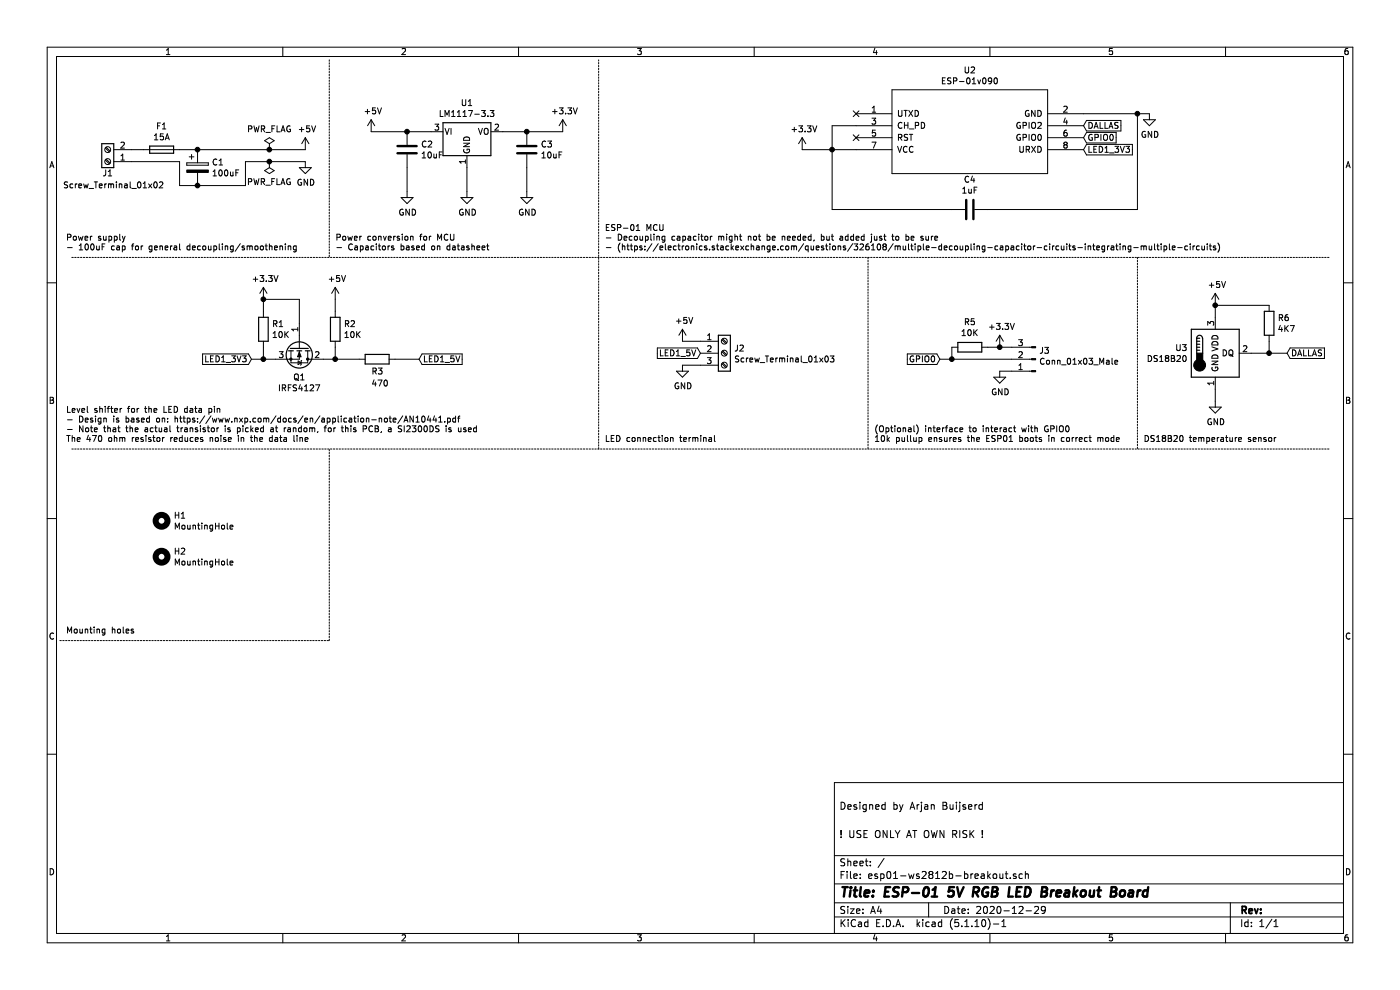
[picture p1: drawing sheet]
EESchema Schematic File Version 4
EELAYER 30 0
EELAYER END
$Descr A4 11693 8268
encoding utf-8
Sheet 1 1
Title "ESP-01 5V RGB LED Breakout Board"
Date "2020-12-29"
Rev ""
Comp ""
Comment1 "! USE ONLY AT OWN RISK !"
Comment2 ""
Comment3 "Designed by Arjan Buijserd"
Comment4 ""
$EndDescr
$Comp
L power:GND #PWR04
U 1 1
P 2550 1350
F 0 "#PWR04" H 2550 1100 50  0001 C CNN
F 1 "GND" H 2555 1177 50  0000 C CNN
F 2 "" H 2550 1350 50  0001 C CNN
F 3 "" H 2550 1350 50  0001 C CNN
	1    2550 1350
	1    0    0    -1  
$EndComp
Connection ~ 4400 1100
Wire Wire Line
	4400 1100 4700 1100
$Comp
L power:+3.3V #PWR011
U 1 1
P 4700 1100
F 0 "#PWR011" H 4700 950 50  0001 C CNN
F 1 "+3.3V" H 4715 1273 50  0000 C CNN
F 2 "" H 4700 1100 50  0001 C CNN
F 3 "" H 4700 1100 50  0001 C CNN
	1    4700 1100
	1    0    0    -1  
$EndComp
Connection ~ 3400 1100
Wire Wire Line
	3100 1100 3400 1100
Wire Wire Line
	4400 1400 4400 1600
Wire Wire Line
	3400 1400 3400 1600
$Comp
L power:GND #PWR010
U 1 1
P 4400 1600
F 0 "#PWR010" H 4400 1350 50  0001 C CNN
F 1 "GND" H 4405 1427 50  0000 C CNN
F 2 "" H 4400 1600 50  0001 C CNN
F 3 "" H 4400 1600 50  0001 C CNN
	1    4400 1600
	1    0    0    -1  
$EndComp
$Comp
L power:GND #PWR06
U 1 1
P 3400 1600
F 0 "#PWR06" H 3400 1350 50  0001 C CNN
F 1 "GND" H 3405 1427 50  0000 C CNN
F 2 "" H 3400 1600 50  0001 C CNN
F 3 "" H 3400 1600 50  0001 C CNN
	1    3400 1600
	1    0    0    -1  
$EndComp
Wire Wire Line
	3900 1400 3900 1600
$Comp
L power:GND #PWR08
U 1 1
P 3900 1600
F 0 "#PWR08" H 3900 1350 50  0001 C CNN
F 1 "GND" H 3905 1427 50  0000 C CNN
F 2 "" H 3900 1600 50  0001 C CNN
F 3 "" H 3900 1600 50  0001 C CNN
	1    3900 1600
	1    0    0    -1  
$EndComp
Wire Wire Line
	4200 1100 4400 1100
Wire Wire Line
	3400 1100 3600 1100
$Comp
L Device:C C3
U 1 1
P 4400 1250
F 0 "C3" H 4515 1296 50  0000 L CNN
F 1 "10uF" H 4515 1205 50  0000 L CNN
F 2 "Capacitor_SMD:C_0805_2012Metric_Pad1.18x1.45mm_HandSolder" H 4438 1100 50  0001 C CNN
F 3 "~" H 4400 1250 50  0001 C CNN
	1    4400 1250
	1    0    0    -1  
$EndComp
$Comp
L Device:C C2
U 1 1
P 3400 1250
F 0 "C2" H 3515 1296 50  0000 L CNN
F 1 "10uF" H 3515 1205 50  0000 L CNN
F 2 "Capacitor_SMD:C_0805_2012Metric_Pad1.18x1.45mm_HandSolder" H 3438 1100 50  0001 C CNN
F 3 "~" H 3400 1250 50  0001 C CNN
	1    3400 1250
	1    0    0    -1  
$EndComp
$Comp
L Regulator_Linear:LM1117-3.3 U1
U 1 1
P 3900 1100
F 0 "U1" H 3900 1342 50  0000 C CNN
F 1 "LM1117-3.3" H 3900 1251 50  0000 C CNN
F 2 "Package_TO_SOT_SMD:SOT-223" H 3900 1100 50  0001 C CNN
F 3 "http://www.ti.com/lit/ds/symlink/lm1117.pdf" H 3900 1100 50  0001 C CNN
	1    3900 1100
	1    0    0    -1  
$EndComp
$Comp
L power:+3.3V #PWR014
U 1 1
P 6700 1250
F 0 "#PWR014" H 6700 1100 50  0001 C CNN
F 1 "+3.3V" H 6715 1423 50  0000 C CNN
F 2 "" H 6700 1250 50  0001 C CNN
F 3 "" H 6700 1250 50  0001 C CNN
	1    6700 1250
	1    0    0    -1  
$EndComp
$Comp
L power:GND #PWR017
U 1 1
P 9600 950
F 0 "#PWR017" H 9600 700 50  0001 C CNN
F 1 "GND" H 9605 777 50  0000 C CNN
F 2 "" H 9600 950 50  0001 C CNN
F 3 "" H 9600 950 50  0001 C CNN
	1    9600 950 
	1    0    0    -1  
$EndComp
Wire Wire Line
	6700 1250 6950 1250
Wire Wire Line
	7150 1050 6950 1050
Wire Wire Line
	6950 1050 6950 1250
Connection ~ 6950 1250
Wire Wire Line
	6950 1250 7150 1250
NoConn ~ 7150 1150
Text GLabel 9050 1050 2    50   Input ~ 0
DALLAS
Text GLabel 9050 1250 2    50   Input ~ 0
LED1_3V3
Wire Wire Line
	9050 950  9500 950 
Text Notes 5050 2100 0    50   ~ 0
ESP-01 MCU\n- Decoupling capacitor might not be needed, but added just to be sure \n- (https://electronics.stackexchange.com/questions/326108/multiple-decoupling-capacitor-circuits-integrating-multiple-circuits)
$Comp
L power:+5V #PWR03
U 1 1
P 2550 1250
F 0 "#PWR03" H 2550 1100 50  0001 C CNN
F 1 "+5V" H 2565 1423 50  0000 C CNN
F 2 "" H 2550 1250 50  0001 C CNN
F 3 "" H 2550 1250 50  0001 C CNN
	1    2550 1250
	1    0    0    -1  
$EndComp
$Comp
L power:+5V #PWR05
U 1 1
P 3100 1100
F 0 "#PWR05" H 3100 950 50  0001 C CNN
F 1 "+5V" H 3115 1273 50  0000 C CNN
F 2 "" H 3100 1100 50  0001 C CNN
F 3 "" H 3100 1100 50  0001 C CNN
	1    3100 1100
	1    0    0    -1  
$EndComp
$Comp
L power:+5V #PWR012
U 1 1
P 5700 2850
F 0 "#PWR012" H 5700 2700 50  0001 C CNN
F 1 "+5V" H 5715 3023 50  0000 C CNN
F 2 "" H 5700 2850 50  0001 C CNN
F 3 "" H 5700 2850 50  0001 C CNN
	1    5700 2850
	1    0    0    -1  
$EndComp
$Comp
L power:GND #PWR013
U 1 1
P 5700 3050
F 0 "#PWR013" H 5700 2800 50  0001 C CNN
F 1 "GND" H 5705 2877 50  0000 C CNN
F 2 "" H 5700 3050 50  0001 C CNN
F 3 "" H 5700 3050 50  0001 C CNN
	1    5700 3050
	1    0    0    -1  
$EndComp
Wire Notes Line
	600  3750 11100 3750
Text GLabel 5850 2950 0    50   Input ~ 0
LED1_5V
$Comp
L Connector:Screw_Terminal_01x02 J1
U 1 1
P 900 1350
F 0 "J1" H 900 1450 50  0000 C CNN
F 1 "Screw_Terminal_01x02" H 850 1550 50  0000 C CNN
F 2 "Custom Terminals:0102-blue-terminal" H 900 1350 50  0001 C CNN
F 3 "~" H 900 1350 50  0001 C CNN
	1    900  1350
	-1   0    0    1   
$EndComp
$Comp
L Sensor_Temperature:DS18B20 U3
U 1 1
P 10150 2950
F 0 "U3" H 9920 2996 50  0000 R CNN
F 1 "DS18B20" H 9920 2905 50  0000 R CNN
F 2 "Package_TO_SOT_THT:TO-92_Inline" H 9150 2700 50  0001 C CNN
F 3 "http://datasheets.maximintegrated.com/en/ds/DS18B20.pdf" H 10000 3200 50  0001 C CNN
	1    10150 2950
	1    0    0    -1  
$EndComp
$Comp
L power:GND #PWR019
U 1 1
P 10150 3350
F 0 "#PWR019" H 10150 3100 50  0001 C CNN
F 1 "GND" H 10155 3177 50  0000 C CNN
F 2 "" H 10150 3350 50  0001 C CNN
F 3 "" H 10150 3350 50  0001 C CNN
	1    10150 3350
	1    0    0    -1  
$EndComp
$Comp
L power:+5V #PWR018
U 1 1
P 10150 2550
F 0 "#PWR018" H 10150 2400 50  0001 C CNN
F 1 "+5V" H 10165 2723 50  0000 C CNN
F 2 "" H 10150 2550 50  0001 C CNN
F 3 "" H 10150 2550 50  0001 C CNN
	1    10150 2550
	1    0    0    -1  
$EndComp
Wire Wire Line
	10150 2550 10150 2650
Wire Wire Line
	10150 3250 10150 3350
$Comp
L Device:R R6
U 1 1
P 10600 2700
F 0 "R6" H 10670 2746 50  0000 L CNN
F 1 "4K7" H 10670 2655 50  0000 L CNN
F 2 "Resistor_SMD:R_0805_2012Metric_Pad1.20x1.40mm_HandSolder" V 10530 2700 50  0001 C CNN
F 3 "~" H 10600 2700 50  0001 C CNN
	1    10600 2700
	1    0    0    -1  
$EndComp
Text GLabel 10750 2950 2    50   Input ~ 0
DALLAS
Wire Wire Line
	10450 2950 10600 2950
Connection ~ 10600 2950
Wire Wire Line
	10600 2950 10750 2950
Wire Wire Line
	10600 2850 10600 2950
Wire Wire Line
	10600 2550 10150 2550
Connection ~ 10150 2550
Wire Wire Line
	5850 2850 5700 2850
$Comp
L power:PWR_FLAG #FLG01
U 1 1
P 2250 1250
F 0 "#FLG01" H 2250 1325 50  0001 C CNN
F 1 "PWR_FLAG" H 2250 1423 50  0000 C CNN
F 2 "" H 2250 1250 50  0001 C CNN
F 3 "~" H 2250 1250 50  0001 C CNN
	1    2250 1250
	1    0    0    -1  
$EndComp
$Comp
L power:PWR_FLAG #FLG02
U 1 1
P 2250 1350
F 0 "#FLG02" H 2250 1425 50  0001 C CNN
F 1 "PWR_FLAG" H 2250 1523 50  0000 C CNN
F 2 "" H 2250 1350 50  0001 C CNN
F 3 "~" H 2250 1350 50  0001 C CNN
	1    2250 1350
	-1   0    0    1   
$EndComp
Wire Wire Line
	2250 1250 2550 1250
Wire Wire Line
	2250 1350 2550 1350
Text Notes 550  3700 0    50   ~ 0
Level shifter for the LED data pin\n- Design is based on: https://www.nxp.com/docs/en/application-note/AN10441.pdf\n- Note that the actual transistor is picked at random, for this PCB, a SI2300DS is used\nThe 470 ohm resistor reduces noise in the data line
Wire Notes Line
	5000 3750 5000 500 
$Comp
L ESP_Library:ESP-01v090 U2
U 1 1
P 8100 1100
F 0 "U2" H 8100 1615 50  0000 C CNN
F 1 "ESP-01v090" H 8100 1524 50  0000 C CNN
F 2 "ESP8266:ESP-01" H 8100 1100 50  0001 C CNN
F 3 "http://l0l.org.uk/2014/12/esp8266-modules-hardware-guide-gotta-catch-em-all/" H 8100 1100 50  0001 C CNN
	1    8100 1100
	1    0    0    -1  
$EndComp
Text GLabel 9050 1150 2    50   Input ~ 0
GPIO0
Wire Notes Line
	7250 2150 7250 3750
Wire Notes Line
	9500 2150 9500 3750
Text Notes 5050 3700 0    50   ~ 0
LED connection terminal
Text Notes 9550 3700 0    50   ~ 0
DS18B20 temperature sensor
$Comp
L Mechanical:MountingHole H1
U 1 1
P 1350 4350
F 0 "H1" H 1450 4396 50  0000 L CNN
F 1 "MountingHole" H 1450 4305 50  0000 L CNN
F 2 "MountingHole:MountingHole_2.2mm_M2" H 1350 4350 50  0001 C CNN
F 3 "~" H 1350 4350 50  0001 C CNN
	1    1350 4350
	1    0    0    -1  
$EndComp
$Comp
L Mechanical:MountingHole H2
U 1 1
P 1350 4650
F 0 "H2" H 1450 4696 50  0000 L CNN
F 1 "MountingHole" H 1450 4605 50  0000 L CNN
F 2 "MountingHole:MountingHole_2.2mm_M2" H 1350 4650 50  0001 C CNN
F 3 "~" H 1350 4650 50  0001 C CNN
	1    1350 4650
	1    0    0    -1  
$EndComp
Wire Notes Line
	500  5350 2750 5350
Text Notes 550  5300 0    50   ~ 0
Mounting holes
$Comp
L Device:Fuse F1
U 1 1
P 1350 1250
F 0 "F1" V 1153 1250 50  0000 C CNN
F 1 "15A" V 1244 1250 50  0000 C CNN
F 2 "Custom Fuses:1808_SMD_Fuse_Holder" V 1280 1250 50  0001 C CNN
F 3 "~" H 1350 1250 50  0001 C CNN
	1    1350 1250
	0    1    1    0   
$EndComp
Wire Notes Line
	2750 5350 2750 3750
$Comp
L Device:C C4
U 1 1
P 8100 1750
F 0 "C4" V 7848 1750 50  0000 C CNN
F 1 "1uF" V 7939 1750 50  0000 C CNN
F 2 "Capacitor_SMD:C_0805_2012Metric_Pad1.18x1.45mm_HandSolder" H 8138 1600 50  0001 C CNN
F 3 "~" H 8100 1750 50  0001 C CNN
	1    8100 1750
	0    1    1    0   
$EndComp
Wire Wire Line
	6950 1250 6950 1750
Wire Wire Line
	6950 1750 7950 1750
Wire Wire Line
	8250 1750 9500 1750
Wire Wire Line
	9500 1750 9500 950 
Connection ~ 9500 950 
Wire Wire Line
	9500 950  9600 950 
$Comp
L Device:CP C1
U 1 1
P 1650 1400
F 0 "C1" H 1768 1446 50  0000 L CNN
F 1 "100uF" H 1768 1355 50  0000 L CNN
F 2 "Capacitor_THT:CP_Radial_D5.0mm_P2.00mm" H 1688 1250 50  0001 C CNN
F 3 "~" H 1650 1400 50  0001 C CNN
	1    1650 1400
	1    0    0    -1  
$EndComp
Wire Wire Line
	1100 1250 1200 1250
Wire Wire Line
	1100 1350 1500 1350
Wire Wire Line
	1500 1350 1500 1550
Wire Wire Line
	1500 1550 1650 1550
Wire Wire Line
	1650 1550 2050 1550
Wire Wire Line
	2050 1550 2050 1350
Wire Wire Line
	2050 1350 2250 1350
Connection ~ 1650 1550
Connection ~ 2250 1350
Wire Wire Line
	2250 1250 1650 1250
Connection ~ 2250 1250
Wire Wire Line
	1650 1250 1500 1250
Connection ~ 1650 1250
Wire Wire Line
	7950 3000 8450 3000
Connection ~ 7950 3000
Wire Wire Line
	7950 2900 7950 3000
Connection ~ 8350 2900
Wire Wire Line
	8350 2900 8250 2900
Wire Wire Line
	7850 3000 7950 3000
Text Notes 7300 3700 0    50   ~ 0
(Optional) interface to interact with GPIO0\n10k pullup ensures the ESP01 boots in correct mode
Text GLabel 7850 3000 0    50   Input ~ 0
GPIO0
Wire Wire Line
	8350 3100 8450 3100
Wire Wire Line
	8350 2900 8450 2900
$Comp
L power:+3.3V #PWR015
U 1 1
P 8350 2900
F 0 "#PWR015" H 8350 2750 50  0001 C CNN
F 1 "+3.3V" H 8365 3073 50  0000 C CNN
F 2 "" H 8350 2900 50  0001 C CNN
F 3 "" H 8350 2900 50  0001 C CNN
	1    8350 2900
	1    0    0    -1  
$EndComp
$Comp
L Device:R R5
U 1 1
P 8100 2900
F 0 "R5" V 8307 2900 50  0000 C CNN
F 1 "10K" V 8216 2900 50  0000 C CNN
F 2 "Resistor_SMD:R_0805_2012Metric_Pad1.20x1.40mm_HandSolder" V 8030 2900 50  0001 C CNN
F 3 "~" H 8100 2900 50  0001 C CNN
	1    8100 2900
	0    -1   -1   0   
$EndComp
$Comp
L power:GND #PWR016
U 1 1
P 8350 3100
F 0 "#PWR016" H 8350 2850 50  0001 C CNN
F 1 "GND" H 8355 2927 50  0000 C CNN
F 2 "" H 8350 3100 50  0001 C CNN
F 3 "" H 8350 3100 50  0001 C CNN
	1    8350 3100
	1    0    0    -1  
$EndComp
$Comp
L Connector:Conn_01x03_Male J3
U 1 1
P 8650 3000
F 0 "J3" H 8622 2932 50  0000 R CNN
F 1 "Conn_01x03_Male" H 8622 3023 50  0000 R CNN
F 2 "Connector_PinHeader_2.54mm:PinHeader_1x03_P2.54mm_Vertical" H 8650 3000 50  0001 C CNN
F 3 "~" H 8650 3000 50  0001 C CNN
	1    8650 3000
	-1   0    0    1   
$EndComp
NoConn ~ 7150 950 
Wire Wire Line
	3300 3000 3500 3000
Wire Wire Line
	2800 3000 3000 3000
$Comp
L Device:R R3
U 1 1
P 3150 3000
F 0 "R3" V 3250 2950 50  0000 L CNN
F 1 "470" V 3350 2950 50  0000 L CNN
F 2 "Resistor_SMD:R_0805_2012Metric_Pad1.20x1.40mm_HandSolder" V 3080 3000 50  0001 C CNN
F 3 "~" H 3150 3000 50  0001 C CNN
	1    3150 3000
	0    1    1    0   
$EndComp
Wire Notes Line
	2750 500  2750 2150
Wire Notes Line
	600  2150 11100 2150
Connection ~ 2800 3000
Wire Wire Line
	2800 2900 2800 3000
Wire Wire Line
	2700 3000 2800 3000
Wire Wire Line
	2800 2600 2800 2500
Connection ~ 2200 2500
Wire Wire Line
	2200 2600 2200 2500
Wire Wire Line
	2200 3000 2100 3000
Connection ~ 2200 3000
Wire Wire Line
	2200 2900 2200 3000
Wire Wire Line
	2300 3000 2200 3000
Wire Wire Line
	2500 2500 2500 2700
Wire Wire Line
	2200 2500 2500 2500
$Comp
L Device:R R2
U 1 1
P 2800 2750
F 0 "R2" H 2870 2796 50  0000 L CNN
F 1 "10K" H 2870 2705 50  0000 L CNN
F 2 "Resistor_SMD:R_0805_2012Metric_Pad1.20x1.40mm_HandSolder" V 2730 2750 50  0001 C CNN
F 3 "~" H 2800 2750 50  0001 C CNN
	1    2800 2750
	1    0    0    -1  
$EndComp
$Comp
L Device:R R1
U 1 1
P 2200 2750
F 0 "R1" H 2270 2796 50  0000 L CNN
F 1 "10K" H 2270 2705 50  0000 L CNN
F 2 "Resistor_SMD:R_0805_2012Metric_Pad1.20x1.40mm_HandSolder" V 2130 2750 50  0001 C CNN
F 3 "~" H 2200 2750 50  0001 C CNN
	1    2200 2750
	1    0    0    -1  
$EndComp
$Comp
L power:+5V #PWR02
U 1 1
P 2800 2500
F 0 "#PWR02" H 2800 2350 50  0001 C CNN
F 1 "+5V" H 2815 2673 50  0000 C CNN
F 2 "" H 2800 2500 50  0001 C CNN
F 3 "" H 2800 2500 50  0001 C CNN
	1    2800 2500
	1    0    0    -1  
$EndComp
Text GLabel 3500 3000 2    50   Input ~ 0
LED1_5V
Text GLabel 2100 3000 0    50   Input ~ 0
LED1_3V3
$Comp
L power:+3.3V #PWR01
U 1 1
P 2200 2500
F 0 "#PWR01" H 2200 2350 50  0001 C CNN
F 1 "+3.3V" H 2215 2673 50  0000 C CNN
F 2 "" H 2200 2500 50  0001 C CNN
F 3 "" H 2200 2500 50  0001 C CNN
	1    2200 2500
	1    0    0    -1  
$EndComp
$Comp
L esp01-ws2812b-breakout-rescue:IRFS4127-Transistor_FET Q1
U 1 1
P 2500 2900
F 0 "Q1" V 2749 2900 50  0000 C CNN
F 1 "IRFS4127" V 2840 2900 50  0000 C CNN
F 2 "Custom Mosfets:SOT-23_DS-REVERSED" H 2700 2825 50  0001 L CIN
F 3 "https://www.infineon.com/dgdl/irfs4127pbf.pdf?fileId=5546d462533600a401535636ee7b2192" H 2500 2900 50  0001 L CNN
	1    2500 2900
	0    1    1    0   
$EndComp
Text Notes 2800 2100 0    50   ~ 0
Power conversion for MCU\n- Capacitors based on datasheet
Text Notes 550  2100 0    50   ~ 0
Power supply\n- 100uF cap for general decoupling/smoothening
$Comp
L Connector:Screw_Terminal_01x03 J2
U 1 1
P 6050 2950
F 0 "J2" H 6130 2992 50  0000 L CNN
F 1 "Screw_Terminal_01x03" H 6130 2901 50  0000 L CNN
F 2 "custom_terminals:0103-blue-terminal" H 6050 2950 50  0001 C CNN
F 3 "~" H 6050 2950 50  0001 C CNN
	1    6050 2950
	1    0    0    -1  
$EndComp
Wire Wire Line
	5700 3050 5850 3050
$EndSCHEMATC
